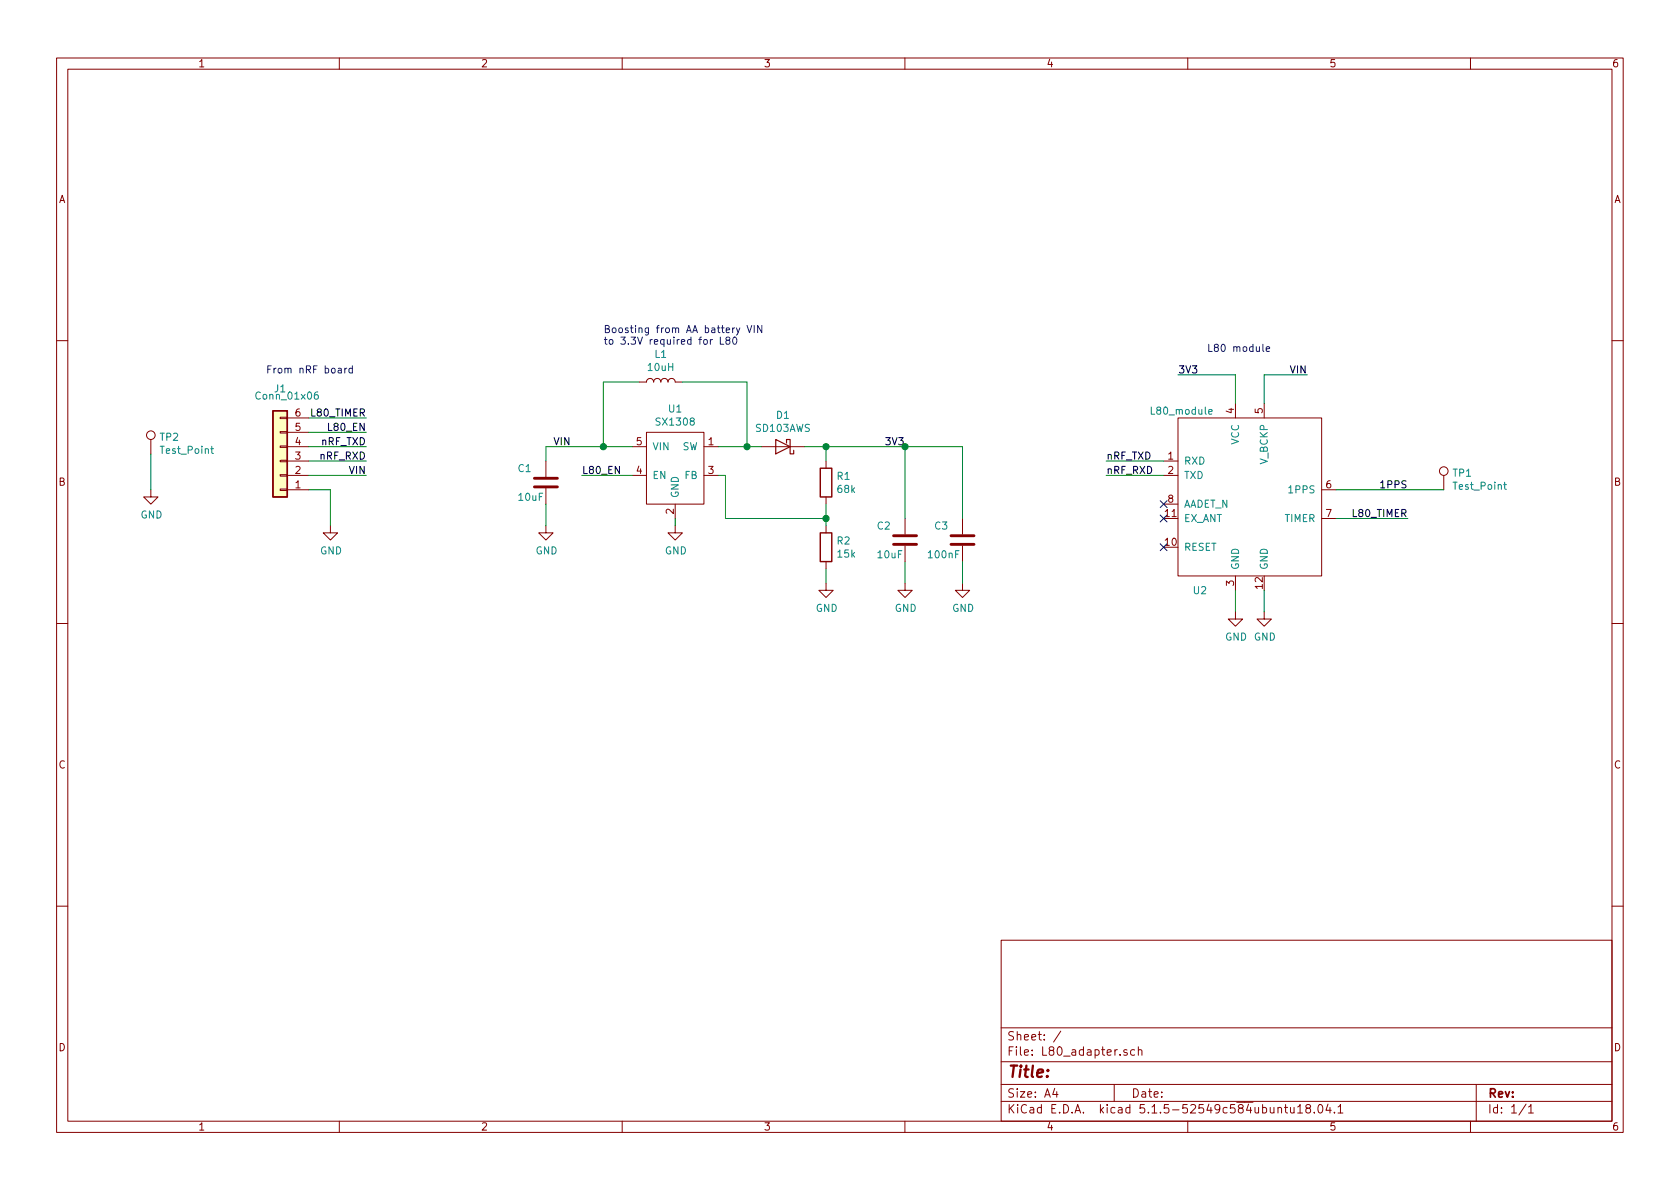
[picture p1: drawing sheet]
EESchema Schematic File Version 4
EELAYER 30 0
EELAYER END
$Descr A4 11693 8268
encoding utf-8
Sheet 1 1
Title ""
Date ""
Rev ""
Comp ""
Comment1 ""
Comment2 ""
Comment3 ""
Comment4 ""
$EndDescr
$Comp
L sense:SX1308 U1
U 1 1
P 4700 3200
F 0 "U1" H 4700 3565 50  0000 C CNN
F 1 "SX1308" H 4700 3474 50  0000 C CNN
F 2 "sense_fp:SOT-23-6" H 4700 3200 50  0001 C CNN
F 3 "http://www.nmj.sumomo.ne.jp/suz-avr/PMIC/SX1308-Suosemi.pdf" H 4700 3200 50  0001 C CNN
	1    4700 3200
	1    0    0    -1  
$EndComp
$Comp
L sense:L80_module U2
U 1 1
P 8700 3500
F 0 "U2" H 8300 2900 50  0000 L CNN
F 1 "L80_module" H 8000 4150 50  0000 L CNN
F 2 "sense_fp:L80_module" H 8700 3800 50  0001 C CNN
F 3 "" H 8700 3800 50  0001 C CNN
	1    8700 3500
	1    0    0    -1  
$EndComp
$Comp
L sense:Conn_01x06 J1
U 1 1
P 1950 3200
F 0 "J1" H 1950 2700 50  0000 C CNN
F 1 "Conn_01x06" H 1900 2750 50  0000 C CNN
F 2 "Connector_PinSocket_2.54mm:PinSocket_2x03_P2.54mm_Vertical_SMD" H 1950 3200 50  0001 C CNN
F 3 "" H 1950 3200 50  0001 C CNN
	1    1950 3200
	-1   0    0    1   
$EndComp
Wire Wire Line
	2150 3400 2300 3400
Wire Wire Line
	2300 3400 2300 3650
$Comp
L sense:GND #PWR0101
U 1 1
P 2300 3650
F 0 "#PWR0101" H 2300 3400 50  0001 C CNN
F 1 "GND" H 2305 3477 50  0000 C CNN
F 2 "" H 2300 3650 50  0001 C CNN
F 3 "" H 2300 3650 50  0001 C CNN
	1    2300 3650
	1    0    0    -1  
$EndComp
Wire Wire Line
	2150 3300 2550 3300
Text Label 2550 3300 2    50   ~ 0
VIN
Wire Wire Line
	2150 3200 2550 3200
Text Label 2550 3200 2    50   ~ 0
nRF_RXD
Wire Wire Line
	2150 3100 2550 3100
Text Label 2550 3100 2    50   ~ 0
nRF_TXD
Wire Wire Line
	2150 3000 2550 3000
Text Label 2550 3000 2    50   ~ 0
L80_EN
Text Label 4050 3300 0    50   ~ 0
L80_EN
Wire Wire Line
	4050 3300 4400 3300
$Comp
L sense:C C1
U 1 1
P 3800 3350
F 0 "C1" H 3600 3450 50  0000 L CNN
F 1 "10uF" H 3600 3250 50  0000 L CNN
F 2 "sense_fp:C_0805" H 3838 3200 50  0001 C CNN
F 3 "" H 3800 3350 50  0001 C CNN
	1    3800 3350
	1    0    0    -1  
$EndComp
Wire Wire Line
	3800 3100 4200 3100
Wire Wire Line
	3800 3200 3800 3100
Wire Wire Line
	3800 3500 3800 3650
$Comp
L sense:GND #PWR0102
U 1 1
P 3800 3650
F 0 "#PWR0102" H 3800 3400 50  0001 C CNN
F 1 "GND" H 3805 3477 50  0000 C CNN
F 2 "" H 3800 3650 50  0001 C CNN
F 3 "" H 3800 3650 50  0001 C CNN
	1    3800 3650
	1    0    0    -1  
$EndComp
$Comp
L sense:GND #PWR0103
U 1 1
P 4700 3650
F 0 "#PWR0103" H 4700 3400 50  0001 C CNN
F 1 "GND" H 4705 3477 50  0000 C CNN
F 2 "" H 4700 3650 50  0001 C CNN
F 3 "" H 4700 3650 50  0001 C CNN
	1    4700 3650
	1    0    0    -1  
$EndComp
Wire Wire Line
	4700 3600 4700 3650
Text Label 3850 3100 0    50   ~ 0
VIN
Wire Wire Line
	4200 3100 4200 2650
Wire Wire Line
	4200 2650 4450 2650
Connection ~ 4200 3100
Wire Wire Line
	4200 3100 4400 3100
$Comp
L sense:L L1
U 1 1
P 4600 2650
F 0 "L1" V 4790 2650 50  0000 C CNN
F 1 "10uH" V 4699 2650 50  0000 C CNN
F 2 "sense_fp:L_3mm_SMD" H 4600 2650 50  0001 C CNN
F 3 "" H 4600 2650 50  0001 C CNN
	1    4600 2650
	0    -1   -1   0   
$EndComp
Wire Wire Line
	4750 2650 5200 2650
Wire Wire Line
	5200 2650 5200 3100
Wire Wire Line
	5200 3100 5000 3100
$Comp
L sense:R R1
U 1 1
P 5750 3350
F 0 "R1" H 5820 3396 50  0000 L CNN
F 1 "68k" H 5820 3305 50  0000 L CNN
F 2 "sense_fp:C_0805" V 5680 3350 50  0001 C CNN
F 3 "" H 5750 3350 50  0001 C CNN
	1    5750 3350
	1    0    0    -1  
$EndComp
Wire Wire Line
	5000 3300 5050 3300
Wire Wire Line
	5050 3300 5050 3600
Wire Wire Line
	5750 3600 5750 3500
Wire Wire Line
	5750 3200 5750 3100
$Comp
L sense:R R2
U 1 1
P 5750 3800
F 0 "R2" H 5820 3846 50  0000 L CNN
F 1 "15k" H 5820 3755 50  0000 L CNN
F 2 "sense_fp:C_0805" V 5680 3800 50  0001 C CNN
F 3 "" H 5750 3800 50  0001 C CNN
	1    5750 3800
	1    0    0    -1  
$EndComp
Wire Wire Line
	5750 3650 5750 3600
Connection ~ 5750 3600
Wire Wire Line
	5750 3950 5750 4050
$Comp
L sense:GND #PWR0104
U 1 1
P 5750 4050
F 0 "#PWR0104" H 5750 3800 50  0001 C CNN
F 1 "GND" H 5755 3877 50  0000 C CNN
F 2 "" H 5750 4050 50  0001 C CNN
F 3 "" H 5750 4050 50  0001 C CNN
	1    5750 4050
	1    0    0    -1  
$EndComp
$Comp
L sense:D_Schottky D1
U 1 1
P 5450 3100
F 0 "D1" H 5450 2884 50  0000 C CNN
F 1 "SD103AWS" H 5450 2975 50  0000 C CNN
F 2 "sense_fp:D_SOD-323" H 5450 3100 50  0001 C CNN
F 3 "~" H 5450 3100 50  0001 C CNN
	1    5450 3100
	-1   0    0    1   
$EndComp
Wire Wire Line
	5300 3100 5200 3100
Connection ~ 5200 3100
Wire Wire Line
	5600 3100 5750 3100
Connection ~ 5750 3100
$Comp
L sense:C C2
U 1 1
P 6300 3750
F 0 "C2" H 6100 3850 50  0000 L CNN
F 1 "10uF" H 6100 3650 50  0000 L CNN
F 2 "sense_fp:C_0805" H 6338 3600 50  0001 C CNN
F 3 "" H 6300 3750 50  0001 C CNN
	1    6300 3750
	1    0    0    -1  
$EndComp
Wire Wire Line
	6300 3900 6300 4050
$Comp
L sense:GND #PWR0105
U 1 1
P 6300 4050
F 0 "#PWR0105" H 6300 3800 50  0001 C CNN
F 1 "GND" H 6305 3877 50  0000 C CNN
F 2 "" H 6300 4050 50  0001 C CNN
F 3 "" H 6300 4050 50  0001 C CNN
	1    6300 4050
	1    0    0    -1  
$EndComp
Wire Wire Line
	6300 3600 6300 3100
Wire Wire Line
	5750 3100 6300 3100
Wire Wire Line
	5050 3600 5750 3600
Text Label 6300 3100 2    50   ~ 0
3V3
Wire Wire Line
	8600 2800 8600 2600
Wire Wire Line
	8600 2600 8200 2600
Wire Wire Line
	8800 2800 8800 2600
Wire Wire Line
	8800 2600 9100 2600
$Comp
L sense:C C3
U 1 1
P 6700 3750
F 0 "C3" H 6500 3850 50  0000 L CNN
F 1 "100nF" H 6450 3650 50  0000 L CNN
F 2 "sense_fp:C_0603_1608Metric" H 6738 3600 50  0001 C CNN
F 3 "" H 6700 3750 50  0001 C CNN
	1    6700 3750
	1    0    0    -1  
$EndComp
Wire Wire Line
	6700 3600 6700 3100
Wire Wire Line
	6700 3100 6300 3100
Connection ~ 6300 3100
Wire Wire Line
	6700 3900 6700 4050
$Comp
L sense:GND #PWR0106
U 1 1
P 6700 4050
F 0 "#PWR0106" H 6700 3800 50  0001 C CNN
F 1 "GND" H 6705 3877 50  0000 C CNN
F 2 "" H 6700 4050 50  0001 C CNN
F 3 "" H 6700 4050 50  0001 C CNN
	1    6700 4050
	1    0    0    -1  
$EndComp
Text Label 8200 2600 0    50   ~ 0
3V3
Text Label 9100 2600 2    50   ~ 0
VIN
Text Label 7700 3300 0    50   ~ 0
nRF_RXD
Wire Wire Line
	7700 3300 8100 3300
Wire Wire Line
	7700 3200 8100 3200
Text Label 7700 3200 0    50   ~ 0
nRF_TXD
NoConn ~ 8100 3500
NoConn ~ 8100 3600
NoConn ~ 8100 3800
Wire Wire Line
	8600 4100 8600 4250
$Comp
L sense:GND #PWR0107
U 1 1
P 8600 4250
F 0 "#PWR0107" H 8600 4000 50  0001 C CNN
F 1 "GND" H 8605 4077 50  0000 C CNN
F 2 "" H 8600 4250 50  0001 C CNN
F 3 "" H 8600 4250 50  0001 C CNN
	1    8600 4250
	1    0    0    -1  
$EndComp
Wire Wire Line
	8800 4100 8800 4250
$Comp
L sense:GND #PWR0108
U 1 1
P 8800 4250
F 0 "#PWR0108" H 8800 4000 50  0001 C CNN
F 1 "GND" H 8805 4077 50  0000 C CNN
F 2 "" H 8800 4250 50  0001 C CNN
F 3 "" H 8800 4250 50  0001 C CNN
	1    8800 4250
	1    0    0    -1  
$EndComp
Wire Wire Line
	9300 3600 9800 3600
Text Label 9800 3400 2    50   ~ 0
1PPS
Text Label 9800 3600 2    50   ~ 0
L80_TIMER
$Comp
L sense:Test_Point TP1
U 1 1
P 10050 3400
F 0 "TP1" H 10108 3518 50  0000 L CNN
F 1 "Test_Point" H 10108 3427 50  0000 L CNN
F 2 "sense_fp:Measurement_Point_Round-SMD-Pad_Small" H 10250 3400 50  0001 C CNN
F 3 "" H 10250 3400 50  0001 C CNN
	1    10050 3400
	1    0    0    -1  
$EndComp
Wire Wire Line
	9300 3400 10050 3400
Wire Wire Line
	2150 2900 2550 2900
Text Label 2550 2900 2    50   ~ 0
L80_TIMER
$Comp
L sense:Test_Point TP2
U 1 1
P 1050 3150
F 0 "TP2" H 1108 3268 50  0000 L CNN
F 1 "Test_Point" H 1108 3177 50  0000 L CNN
F 2 "sense_fp:Measurement_Point_Round-SMD-Pad_Small" H 1250 3150 50  0001 C CNN
F 3 "" H 1250 3150 50  0001 C CNN
	1    1050 3150
	1    0    0    -1  
$EndComp
Wire Wire Line
	1050 3150 1050 3400
$Comp
L sense:GND #PWR0109
U 1 1
P 1050 3400
F 0 "#PWR0109" H 1050 3150 50  0001 C CNN
F 1 "GND" H 1055 3227 50  0000 C CNN
F 2 "" H 1050 3400 50  0001 C CNN
F 3 "" H 1050 3400 50  0001 C CNN
	1    1050 3400
	1    0    0    -1  
$EndComp
Text Notes 1850 2600 0    50   ~ 0
From nRF board
Text Notes 4200 2400 0    50   ~ 0
Boosting from AA battery VIN\nto 3.3V required for L80
Text Notes 8400 2450 0    50   ~ 0
L80 module
$EndSCHEMATC
